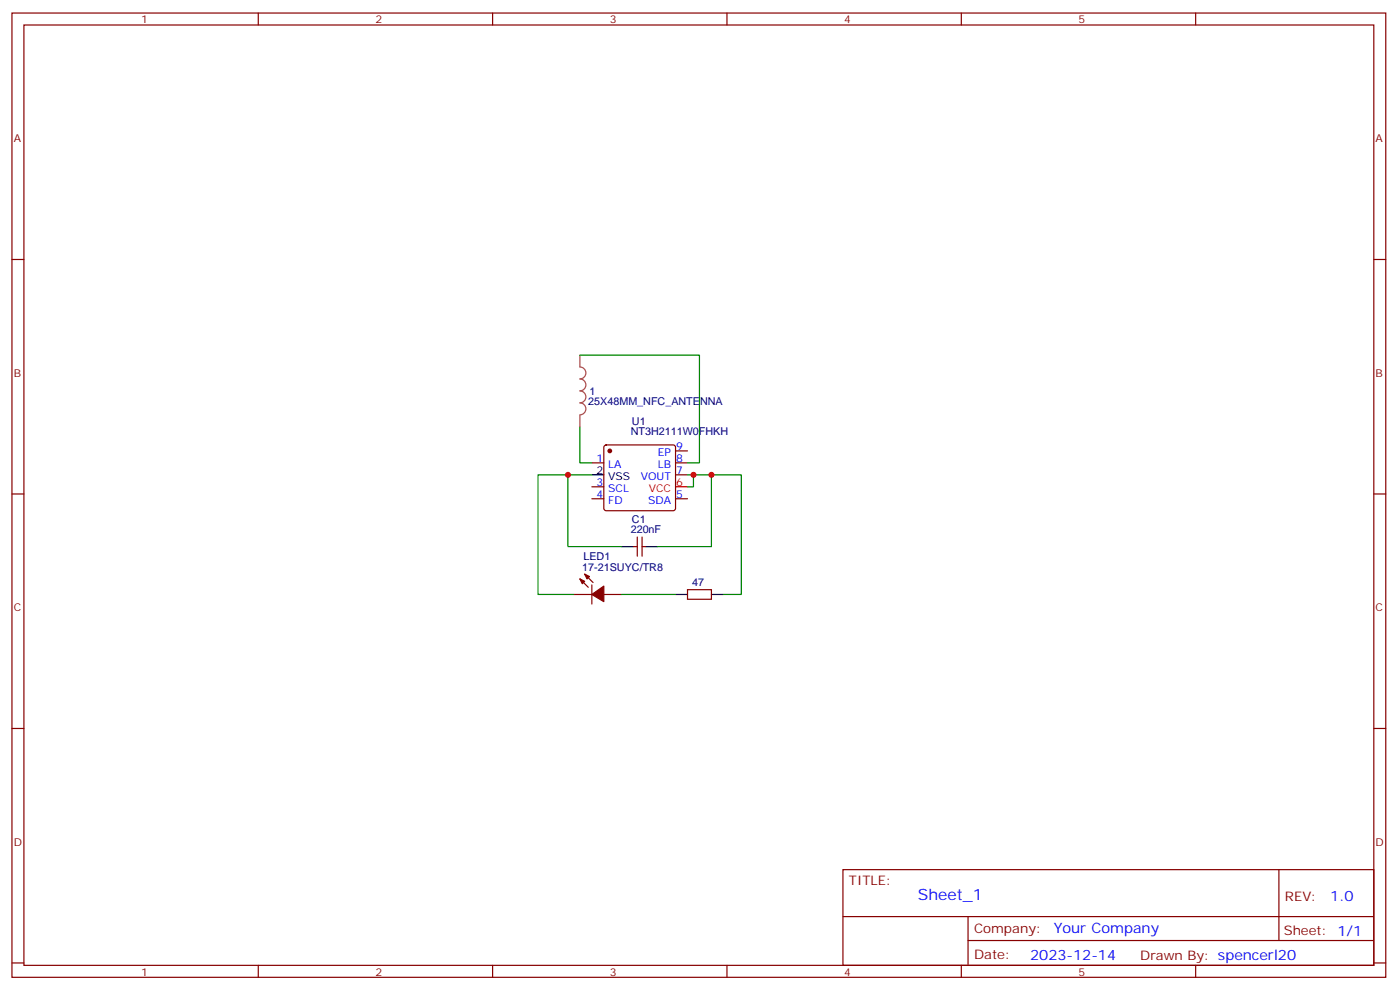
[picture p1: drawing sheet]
<svg xmlns="http://www.w3.org/2000/svg" width="413mm" height="292mm" viewBox="0 0 413 292" stroke-linecap="round" stroke-linejoin="round" font-family="sans-serif">
<g fill="none" stroke="#870000" stroke-width=".35">
<path d="M3.5 3.8h405.4v284.4h-405.4zM7.1 7.4h398.2v277.3h-398.2zM76.2 3.8v3.6M145.3 3.8v3.6M214.5 3.8v3.6M283.6 3.8v3.6M352.8 3.8v3.6M3.5 76.5h3.6M405.3 76.5h3.6M174.6 136.5h3.6M178.4 131.4l.5-.2h19.7l.5 .2 .2 .5v18l-.2 .5-.5 .2h-19.7l-.5-.2-.2-.5v-18zM199.3 133h3.5"/>
<path d="M199.3 136.5h3.5M3.5 145.7h3.6M174.6 147.1h3.6M174.6 143.5h3.6M188 158.4v5.6M189.4 158.4v5.6M199.3 140h3.5M199.3 147.1h3.5M405.3 145.7h3.6M169.3 175.3h5.3M171.1 170.7l2.5 2.5M172.5 169.3l2.5 2.5"/>
<path d="M174.6 172.5v5.6M178.2 175.3h5.2M187 161.2h1M189.4 161.2h1.1M202.8 173.9h7.1v2.8h-7.1zM3.5 214.8h3.6M405.3 214.8h3.6M248.7 256.4h156.6v28.3h-156.6zM377.3 256.5v20.8M248.7 270.3h156.5M285.6 277.3h119.6M285.6 270.3v14.1"/>
<path d="M3.5 284h3.6M76.2 284.7v3.5M145.3 284.7v3.5M214.5 284.7v3.5M283.6 284.7v3.5M352.8 284.7v3.5M405.3 284h3.6"/>
</g>
<path d="M199.3 143.5h3.5" fill="none" stroke="#f00" stroke-width=".35"/>
<path d="M174.6 140h3.6M183.4 161.2h3.6M190.5 161.2h3.5M199.3 175.3h3.5M209.9 175.3h3.5" fill="none" stroke="#000" stroke-width=".35"/>
<g fill="#870000" stroke="#870000" stroke-width=".35">
<path d="M171.1 170.7l1.4 .7-.7 .7z"/>
<path d="M172.5 169.3l1.4 .7-.7 .7z"/>
<path d="M174.6 175.3l3.6-2.5v4.6z"/>
<circle cx="179.9" cy="133" r=".53"/>
</g>
<path d="M171.1 104.7v3.5a1.76 1.76 0 0 1 1.8 1.8 1.76 1.76 0 0 1-1.8 1.7 1.76 1.76 0 0 1 1.8 1.8 1.76 1.76 0 0 1-1.8 1.8 1.76 1.76 0 0 1 1.8 1.7 1.76 1.76 0 0 1-1.8 1.8 1.76 1.76 0 0 1 1.8 1.8 1.76 1.76 0 0 1-1.8 1.7M171.1 122.4v3.5" fill="none" stroke="#a64a4a" stroke-width=".35"/>
<path d="M171.1 104.7h35.3v31.8h-3.6M171.1 125.9v10.6h3.5M167.6 140h-8.9v35.3h10.6M174.6 140h-7v21.2h15.8M202.8 140h7.1v21.2h-15.9M204.6 140v3.5h-1.8M209.9 140h8.8v35.3h-5.3M183.4 175.3h15.9" fill="none" stroke="#008700" stroke-width=".35"/>
<g fill="#c00">
<circle cx="167.6" cy="140" r=".88"/>
<circle cx="209.9" cy="140" r=".88"/>
<circle cx="204.6" cy="140" r=".88"/>
</g>
<text font-size="4.6" fill="#00f" x="270.8" y="265.5">Sheet_1</text>
<g font-size="4.2" fill="#00f">
<text x="392.5" y="265.7">1.0</text>
<text x="310.9" y="275.3">Your Company</text>
<text x="304" y="283.1">2023-12-14</text>
</g>
<g font-size="3.9" fill="#800">
<text x="250.5" y="261">TITLE:</text>
<text x="379.1" y="265.7">REV:</text>
<text x="287.4" y="275.2">Company:</text>
<text x="378.7" y="275.8">Sheet: 1/1</text>
<text x="287.4" y="282.9">Date:</text>
<text x="336.4" y="283">Drawn By: spencerl20</text>
</g>
<g font-size="3.2" fill="#800">
<text x="41.6" y="6.8">1</text>
<text x="110.8" y="6.8">2</text>
<text x="179.9" y="6.8">3</text>
<text x="249.1" y="6.8">4</text>
<text x="318.2" y="6.8">5</text>
<text x="4.1" y="41.9">A</text>
<text x="405.9" y="41.9">A</text>
<text x="4.1" y="111.1">B</text>
<text x="405.9" y="111.1">B</text>
<text x="4.1" y="180.2">C</text>
<text x="405.9" y="180.2">C</text>
<text x="4.1" y="249.4">D</text>
<text x="405.9" y="249.4">D</text>
<text x="41.6" y="287.7">1</text>
<text x="110.8" y="287.7">2</text>
<text x="179.9" y="287.7">3</text>
<text x="249.1" y="287.7">4</text>
<text x="318.2" y="287.7">5</text>
</g>
<g font-size="3.2" fill="#000080">
<text x="173.6" y="119.6">25X48MM_NFC_ANTENNA</text>
<text x="173.9" y="116.4">1</text>
<text x="186.4" y="125.2">U1</text>
<text x="186.1" y="128.4">NT3H2111W0FHKH</text>
<text x="186.4" y="154.1">C1</text>
<text x="186.1" y="157.3">220nF</text>
<text x="172.2" y="165.1">LED1</text>
<text x="171.8" y="168.2">17-21SUYC/TR8</text>
<text x="204.3" y="172.8">47</text>
</g>
<g font-size="3.2" fill="#00f">
<text x="176" y="136.1">1</text>
<text x="179.5" y="137.9">LA</text>
<text x="194.1" y="137.9">LB</text>
<text x="194.1" y="134.4">EP</text>
<text x="199.5" y="132.6">9</text>
<text x="199.5" y="136.1">8</text>
<text x="176" y="143.2">3</text>
<text x="189.1" y="141.4">VOUT</text>
<text x="199.5" y="139.7">7</text>
<text x="176" y="146.7">4</text>
<text x="179.5" y="148.5">FD</text>
<text x="179.5" y="145">SCL</text>
<text x="191.2" y="148.5">SDA</text>
<text x="199.5" y="146.7">5</text>
</g>
<g font-size="3.2">
<text x="176" y="139.7">2</text>
<text x="179.5" y="141.4">VSS</text>
</g>
<g font-size="3.2" fill="#f00">
<text x="199.5" y="143.2">6</text>
<text x="191.4" y="145">VCC</text>
</g>
</svg>
